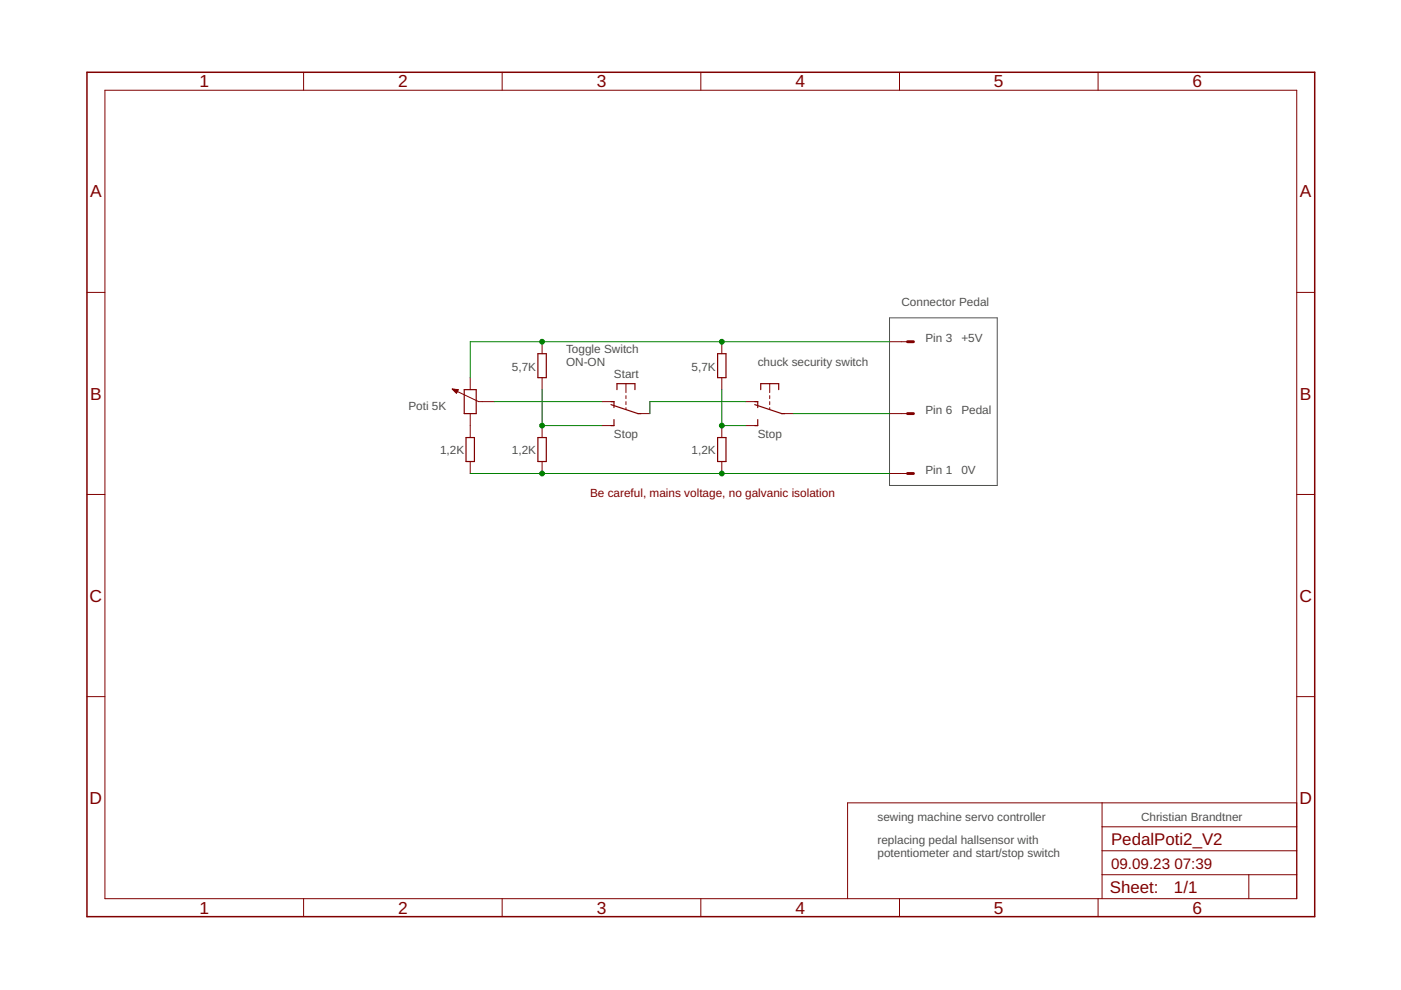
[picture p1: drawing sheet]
<svg xmlns="http://www.w3.org/2000/svg" width="297mm" height="210mm" viewBox="0 0 297 210" stroke-linecap="round" stroke-linejoin="round" font-family="sans-serif">
<path d="M188.6 67.4h22.8v35.5h-22.8z" fill="none" stroke="#505050" stroke-width=".21"/>
<g fill="none" stroke="#800000" stroke-width=".21">
<path d="M22.2 19.1h252.7v171.4h-252.7zM64.4 15.3v3.8M106.5 15.3v3.8M148.6 15.3v3.8M190.7 15.3v3.8M232.8 15.3v3.8M18.4 62h3.8M114.9 72.5v2.5M153 72.5v2.5M188.6 72.5h3.8M274.9 62h3.8M95.9 82.5l5.6 2.7h3.3"/>
<path d="M95.9 82.5l1.3 .1M95.9 82.5l.9 .9 .4-.8M95.9 82.5h.5M96.1 82.7h1M96.2 82.8h.9M96.3 82.9h.7M96.4 83h.6M96.5 83.1h.4M96.7 83.3h.1M99.7 80.1v2.5M99.7 87.7v5.1M99.7 97.9v2.5"/>
<path d="M114.9 80.1v2.5M114.9 90.2v2.6M114.9 97.9v2.5M127.6 85.2h2.6M127.6 90.2h2.6M132.7 81.3v1.9M132.7 83.9v.6M132.7 85.2v.6M132.7 86.4v.4M135.3 87.7h2.5M153 80.1v2.5M153 90.2v2.6"/>
<path d="M153 97.9v2.5M158.1 85.2h2.6M158.1 90.2h2.6M163.2 81.3v1.9M163.2 83.9v.6M163.2 85.2v.6M163.2 86.4v.4M165.7 87.7h2.6M188.6 87.7h3.8M18.4 104.8h3.8M188.6 100.4h3.8M274.9 104.8h3.8"/>
<path d="M18.4 147.7h3.8M274.9 147.7h3.8M233.7 170.2v20.3M233.7 175.3h41.2M274.9 170.2h-95.2v20.3M64.4 190.5v3.9M106.5 190.5v3.9M148.6 190.5v3.9M190.7 190.5v3.9M232.8 190.5v3.9M233.7 185.5h41.2M233.7 180.4h41.2"/>
<path d="M264.8 185.5v5"/>
</g>
<path d="M18.4 15.3h260.3v179.1h-260.3z" fill="none" stroke="#800000" stroke-width=".32"/>
<g fill="none" stroke="#800000" stroke-width=".25">
<path d="M114 75h1.8v5.1h-1.8zM152.1 75h1.8v5.1h-1.8zM98.4 82.6h2.6v5.1h-2.6zM98.8 92.8h1.8v5.1h-1.8zM114 92.8h1.8v5.1h-1.8zM129.5 85.8l5.8 1.9h.6M129.5 85.2h.7v1.2M130.2 89v1.2h-.7M130.8 82.6v-1.3h3.8v1.3M152.1 92.8h1.8v5.1h-1.8zM160 85.8l5.7 1.9h.7M160 85.2h.7v1.2"/>
<path d="M160.7 89v1.2h-.7M161.3 82.6v-1.3h3.8v1.3"/>
</g>
<path d="M192.4 72.5h1.3M192.4 87.7h1.3M192.4 100.4h1.3" fill="none" stroke="#800000" stroke-width=".61"/>
<path d="M188.6 72.5h-88.9v7.6M104.8 85.2h22.8M114.9 82.6v7.6h12.7M153 82.6v7.6h5.1M158.1 85.2h-20.3v2.5M168.3 87.7h20.3M99.7 100.4h88.9" fill="none" stroke="#008000" stroke-width=".21"/>
<g fill="#008000" stroke="#008000" stroke-width=".21">
<circle cx="114.9" cy="72.5" r=".51"/>
<circle cx="153" cy="72.5" r=".51"/>
<circle cx="114.9" cy="90.2" r=".51"/>
<circle cx="114.9" cy="100.4" r=".51"/>
<circle cx="153" cy="100.4" r=".51"/>
<circle cx="153" cy="90.2" r=".51"/>
</g>
<g font-size="3.7" fill="#800000">
<text x="42.3" y="18.5">1</text>
<text x="84.4" y="18.5">2</text>
<text x="126.5" y="18.5">3</text>
<text x="168.6" y="18.5">4</text>
<text x="210.7" y="18.5">5</text>
<text x="252.9" y="18.5">6</text>
<text x="19.1" y="41.9">A</text>
<text x="275.6" y="41.9">A</text>
<text x="19.1" y="84.7">B</text>
<text x="275.6" y="84.7">B</text>
<text x="19" y="127.6">C</text>
<text x="275.5" y="127.6">C</text>
<text x="19" y="170.4">D</text>
<text x="275.5" y="170.4">D</text>
<text x="42.3" y="193.7">1</text>
<text x="84.4" y="193.7">2</text>
<text x="126.5" y="193.7">3</text>
<text x="168.6" y="193.7">4</text>
<text x="210.7" y="193.7">5</text>
<text x="252.9" y="193.7">6</text>
</g>
<g font-size="3.6" fill="#800000">
<text x="235.6" y="179.1">PedalPoti2_V2</text>
<text x="235.3" y="189.4">Sheet:</text>
<text x="248.9" y="189.3">1/1</text>
</g>
<g font-size="3.2" fill="#800000">
<text x="235.6" y="184.2">09.09.23</text>
<text x="249" y="184.2">07:39</text>
</g>
<g font-size="2.5" fill="#505050">
<text x="191.1" y="64.8">Connector Pedal</text>
<text x="120" y="74.9">Toggle Switch</text>
<text x="120" y="77.5">ON-ON</text>
<text x="160.7" y="77.5">chuck security switch</text>
<text x="196.2" y="72.5">Pin 3</text>
<text x="203.8" y="72.5">+5V</text>
<text x="108.5" y="78.6">5,7K</text>
<text x="130.2" y="80.1">Start</text>
<text x="146.6" y="78.6">5,7K</text>
<text x="86.6" y="86.9">Poti 5K</text>
<text x="196.2" y="87.7">Pin 6</text>
<text x="203.8" y="87.7">Pedal</text>
<text x="130.2" y="92.8">Stop</text>
<text x="160.7" y="92.8">Stop</text>
<text x="93.3" y="96.3">1,2K</text>
<text x="108.5" y="96.3">1,2K</text>
<text x="146.6" y="96.3">1,2K</text>
<text x="196.2" y="100.4">Pin 1</text>
<text x="203.8" y="100.4">0V</text>
<text x="186" y="174">sewing machine servo controller</text>
<text x="186" y="179">replacing pedal hallsensor with</text>
<text x="241.9" y="174">Christian Brandtner</text>
<text x="186" y="181.7">potentiometer and start/stop switch</text>
</g>
<text font-size="2.5" fill="#800000" x="125.1" y="105.5">Be careful, mains voltage, no galvanic isolation</text>
</svg>
